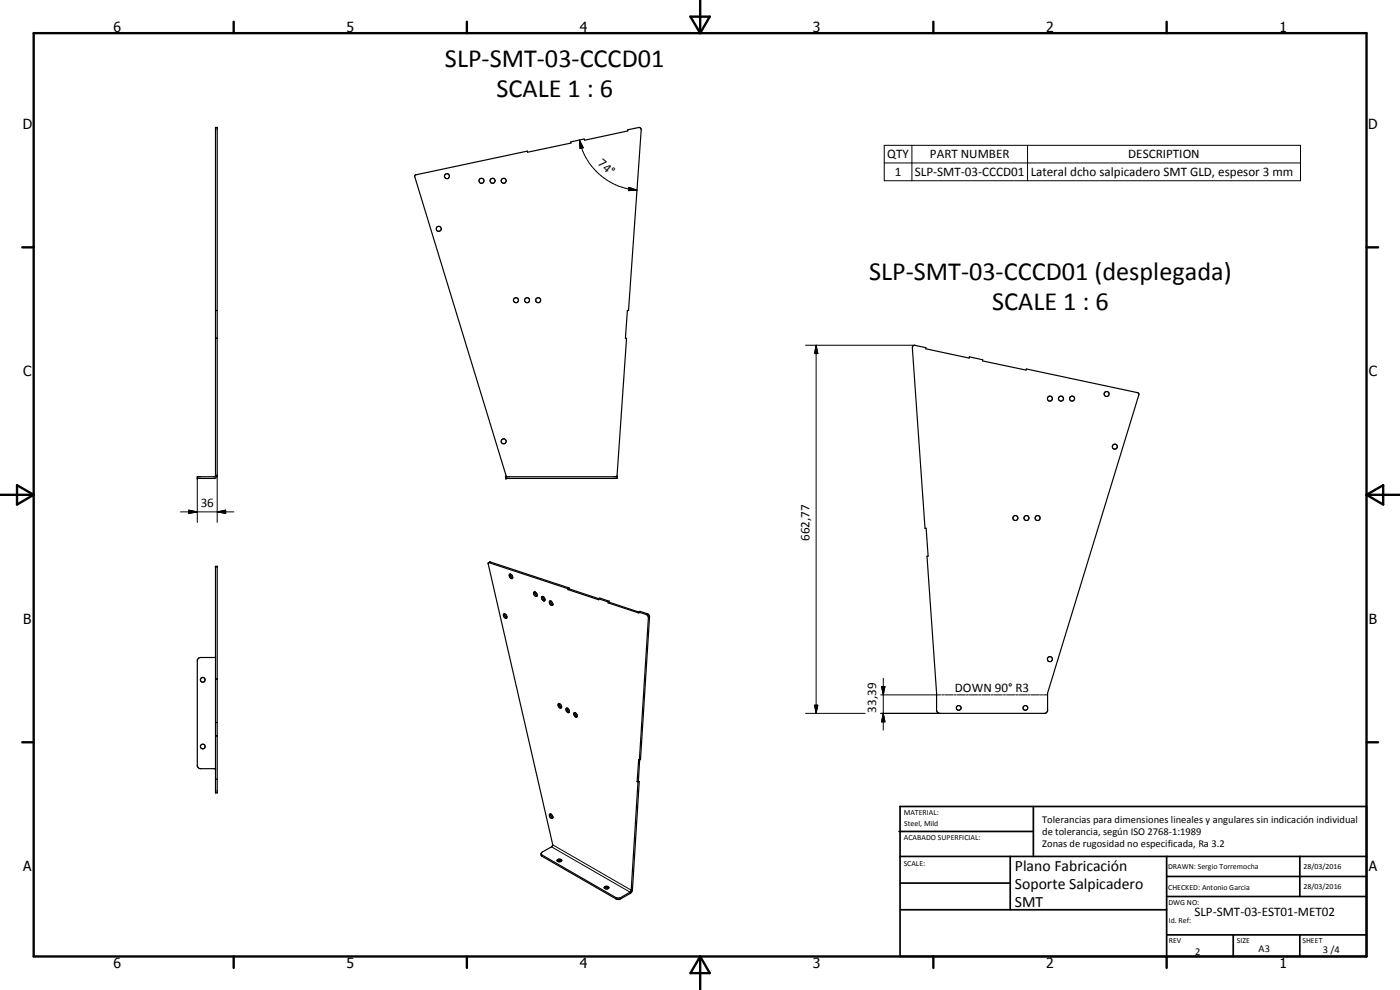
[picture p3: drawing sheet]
<svg xmlns="http://www.w3.org/2000/svg" width="420mm" height="297mm" viewBox="0 0 420 297" stroke-linecap="round" stroke-linejoin="round" font-family="sans-serif">
<g fill="none" stroke="#000" stroke-width=".35">
<path d="M64.7 38.2h.5v104.6l-.8 .8h-5.2v-.6h5.1l.4-.3zM124.7 52.5l33.6-7.2v.4l13.1-2.8-.1-.3 4-.9 .1 .4 13-2.8v-.4l3.4-.7 .6 .4-3.8 54.6-.3-.1-.6 8.4h.3l-2.8 42.1h-33.4v-1l-27.3-89.5zM64.7 93.2h.5M64.7 101.5h.5M274 103.8l.4-.2 3.5 .7-.1 .3 13.1 2.8v-.3l4 .8v.4l13 2.7 .1-.3 33.4 7.1 .4 .3-27.4 89.8v5.4l-.8 .7h-31.8l-.7-.7v-5.4l-2.9-41h.3l-.6-8.4h-.3l-3.8-54.2zM64.7 142.6h.5M151.8 143h33.4M64.7 169.9h.5v68h-.5zM146.6 168.8l-.1 .4 19.4 84.3-.3 .5-2.9 1.7-.3 .4v.6l22.8 13.2 .9-.1 3-1.7 .5-.5 .2-.7M146.6 168.8l.5-.2 23.7 7.8M146.6 168.8l23.8 7.8M152.9 172.3a.73 .73 0 0 1 .8 .4 .73 .73 0 0 1-.2 .9 1.03 1.03 0 0 1-.6-1.3z"/>
<path d="M153.2 172.3l.1 .7 .6 .4M160.2 177.7l.1-.1a.8 .8 0 0 1 .8 .5 .8 .8 0 0 1-.1 .8 .91 .91 0 0 1-.8-1.2zM160.5 177.6l.1 .5 .6 .6M162.6 179.1a.72 .72 0 0 1 .8 .3 .72 .72 0 0 1-.2 .9 1.03 1.03 0 0 1-.6-1.2zM162.9 178.9l.1 .7 .5 .5M170.4 176.6l.1 .3M170.5 176.9l9.2 3.1v-.3M170.8 176.4v.3M170.8 176.4l-.4 .2M170.8 176.7l-.3 .2M170.8 176.7l8.9 2.9M179.7 179.7l.3-.2 2.8 .9"/>
<path d="M179.7 179.7l2.8 .9M64.7 197.3h-4.5l-.6 .2-.4 .5v31.9l.8 .7h4.7M151.2 184.3v-.1a.83 .83 0 0 1 .8 .4 .83 .83 0 0 1-.1 .9 .97 .97 0 0 1-.7-1.2zM151.5 184.2l.1 .7 .5 .4M165.3 180.3l.1 .7 .5 .5M165.3 180.3h-.2a.74 .74 0 0 0-.1 .9 .74 .74 0 0 0 .9 .3M165.3 180.3l.6 .7v.5M182.5 180.6v.3M182.5 180.9l9.3 3-.1-.3 .4-.2 2.3 .8 .5 .8-2.7 42.9-.3 .2M182.8 180.4l.1 .3M182.8 180.4l-.3 .2M182.9 180.7l-.4 .2"/>
<path d="M182.9 180.7l11.2 3.7 .5 .8-2.7 42.9M64.7 216.8h.5M64.7 203.7h.5M64.7 203.8h.5M167.5 211.2a.72 .72 0 0 1 .9 .4 .72 .72 0 0 1-.2 .9 1.14 1.14 0 0 1-.7-1.3zM167.8 211.1l.2 .7 .5 .5M169.9 212.6a.73 .73 0 0 1 .8 .3 .73 .73 0 0 1-.2 .9l-.6-.6zM170.2 212.5l.1 .6 .6 .5M172.3 213.9a.7 .7 0 0 1 .9 .4 .7 .7 0 0 1-.3 .9 1 1 0 0 1-.6-1.3zM172.5 213.8l.3 .9 .4 .3M64.7 233.8h.5M64.7 220.8h.5"/>
<path d="M64.7 220.9h.5M191.2 234.5l.3 .2M191.5 234.7l-2.1 32.4M191.6 234.3l-.4 .2M191.6 234.3l.2 .2M191.8 234.5l-.3 .2M191.8 234.5l-2 32.4M191.9 228.1l-.2-.2-.5 6.6M192 228l-.4 6.3M162.4 256.2l22.5 13.1 .6 .2 .8-.2 2.9-1.7 .2-.5M164.9 244.3h.1a.89 .89 0 0 1 .8 1.2 .89 .89 0 0 1-.9-1.2zM165.3 244.2l.1 .7 .5 .5"/>
<path d="M167.3 258.4l.4-.2 .8 .2M167.3 258a.7 .7 0 0 1 .7-.2 .7 .7 0 0 1 .5 .6 .76 .76 0 0 1-1.3-.3zM181.4 266.1l.9-.2a.45 .45 0 0 1 .4 .6 .45 .45 0 0 1-.7 .2l-.5-.1zM181.4 266.5l.5-.2 .8 .2M189.8 266.9l-.4 .2"/>
<circle cx="134.1" cy="52.9" r=".75"/>
<circle cx="144.5" cy="54.2" r=".75"/>
<circle cx="147.8" cy="54.2" r=".76"/>
<circle cx="151.2" cy="54.2" r=".74"/>
<circle cx="131.6" cy="68.7" r=".76"/>
<circle cx="154.9" cy="90.1" r=".76"/>
<circle cx="158.2" cy="90.1" r=".76"/>
<circle cx="161.5" cy="90.1" r=".75"/>
<circle cx="315.1" cy="119.6" r=".75"/>
<circle cx="318.4" cy="119.6" r=".75"/>
<circle cx="321.7" cy="119.6" r=".76"/>
<circle cx="332.1" cy="118.2" r=".75"/>
<circle cx="151.2" cy="132.4" r=".76"/>
<circle cx="334.6" cy="134" r=".76"/>
<circle cx="304.7" cy="155.4" r=".75"/>
<circle cx="308.1" cy="155.4" r=".74"/>
<circle cx="311.4" cy="155.4" r=".76"/>
<circle cx="315.1" cy="197.8" r=".75"/>
<circle cx="60.9" cy="203.9" r=".72"/>
<circle cx="287.7" cy="212.4" r=".71"/>
<circle cx="307.7" cy="212.4" r=".72"/>
<circle cx="60.8" cy="224" r=".7"/>
</g>
<g fill="#000">
<circle cx="59.2" cy="143.6" r=".18"/>
<circle cx="59.2" cy="143" r=".18"/>
<circle cx="151.8" cy="143" r=".18"/>
<circle cx="151.8" cy="143.6" r=".18"/>
<circle cx="185.2" cy="143" r=".18"/>
<circle cx="64.7" cy="169.9" r=".18"/>
<circle cx="65.2" cy="169.9" r=".18"/>
<circle cx="64.7" cy="197.3" r=".18"/>
<circle cx="64.7" cy="230.6" r=".18"/>
</g>
<g fill="none" stroke="#000" stroke-width=".3">
<path d="M173.9 42l1.1 2.3-.9 .3zM173.9 42a19 19 0 0 0 17.3 15.1M188.8 56.2l2.4 .9-2.6 .1zM265.4 43.6h124.9v10.6h-124.9zM265.4 48.9h124.9M273.7 43.6v10.6M308.4 43.6v10.6M241.8 103.6h32.7M244.9 103.6l.5 2.5h-.9zM244.9 103.6v110.4M54.2 153.6h16M56.7 153.1l2.5 .5-2.5 .5z"/>
<path d="M59.2 143.6v13.2M65.2 153.6l2.5-.5v1zM65.2 142.6v14.2M147.1 168.6l-.3 .2M194.4 184.2l-.4 .2M194.9 185.1l-.3 .2M241.8 214h17.9M244.5 211.6h.9l-.5 2.4zM264.3 208.5h18M264.3 214h17.8M264.6 206h1l-.5 2.5zM265.1 214l.5 2.6h-1z"/>
<path d="M265.1 203.5v15.6M282.6 208.5h.6M283.5 208.5h2.5M286.3 208.5h.6M287.2 208.5h2.5M290 208.5h.6M290.9 208.5h2.5M293.7 208.5h.6M294.7 208.5h2.4M297.4 208.5h.7M298.4 208.5h2.4M301.1 208.5h.6"/>
<path d="M302.1 208.5h2.4M304.8 208.5h.7M305.8 208.5h2.5M308.6 208.5h.5M309.4 208.5h2.5M312.2 208.5h.7M313.2 208.5h1.2M162.7 256.5v.4M165.5 254.1l23.6 13.6v.4M165.9 253.5l23.5 13.6M184.9 269.3v.4M186.3 269.3v.4"/>
</g>
<g fill="none" stroke="#000" stroke-width=".71">
<path d="M10.1 9.9h400v277.1h-400zM70.1 6.5v3.4M140.1 6.5v3.4M207.2 5h5.8l-2.9 4.9zM210.1 0v9.9M280.1 6.5v3.4M350.1 6.5v3.4M6.7 74.2h3.4M410.1 74.2h3.5M.1 148.5h10M5.1 145.6l5 2.9-5 2.9zM410.1 148.5h10"/>
<path d="M410.1 148.5l5-2.9v5.8zM6.7 222.7h3.4M410.1 222.7h3.5M70.1 287v3.4M140.1 287v3.4M210.1 287v10M210.1 287l2.9 5h-5.8zM280.1 287v3.4M350.1 287v3.4"/>
</g>
<g fill="none" stroke="#000" stroke-width=".51">
<path d="M269.8 249.5h40.3M270.1 242h140v45h-140zM270.1 257h140M303.2 257v16M310.1 242v15M350.1 257v30M390.1 257v12M270.1 265h33.1M270.1 273h80M350.1 269h60M350.1 263h60M350.1 280.5h60"/>
<path d="M370.1 280.5v6.5M390.1 280.5v6.5"/>
</g>
<path d="M173.9 42l1.1 2.3-.9 .3zM188.8 56.2l2.4 .9-2.6 .1zM244.9 103.6l.5 2.5h-.9zM56.7 153.1l2.5 .5-2.5 .5zM65.2 153.6l2.5-.5v1zM244.5 211.6h.9l-.5 2.4zM264.6 206h1l-.5 2.5zM265.1 214l.5 2.6h-1z" fill="#000"/>
<g font-size="7.9">
<text x="133.5" y="20">SLP-SMT-03-CCCD01</text>
<text x="149" y="29">SCALE 1 : 6</text>
<text x="260.8" y="83.9">SLP-SMT-03-CCCD01 (desplegada)</text>
<text x="297.8" y="92.9">SCALE 1 : 6</text>
</g>
<g font-size="4.7">
<text x="304.6" y="261.2">Plano Fabricación</text>
<text x="304.6" y="266.6">Soporte Salpicadero</text>
<text x="304.6" y="272">SMT</text>
</g>
<g font-size="4.2">
<text x="34" y="9.6">6</text>
<text x="104" y="9.6">5</text>
<text x="174" y="9.6">4</text>
<text x="244" y="9.6">3</text>
<text x="314" y="9.6">2</text>
<text x="384" y="9.6">1</text>
<text x="6.8" y="38.7">D</text>
<text x="410.6" y="38.7">D</text>
<text x="7" y="112.9">C</text>
<text x="410.8" y="112.9">C</text>
<text x="7" y="187.1">B</text>
<text x="410.8" y="187.1">B</text>
<text x="7" y="261.4">A</text>
<text x="410.8" y="261.4">A</text>
<text x="34" y="290.4">6</text>
<text x="104" y="290.4">5</text>
<text x="174" y="290.4">4</text>
<text x="244" y="290.4">3</text>
<text x="314" y="290.4">2</text>
<text x="384" y="290.4">1</text>
</g>
<g font-size="3.9">
<text x="266.3" y="47.5">QTY</text>
<text x="279.1" y="47.5">PART NUMBER</text>
<text x="338.6" y="47.5">DESCRIPTION</text>
<text x="179.2" y="49.3" transform="rotate(41 179.2 49.3)">74°</text>
<text x="268.6" y="52.9">1</text>
<text x="274.6" y="52.9">SLP-SMT-03-CCCD01</text>
<text x="309.3" y="52.9">Lateral dcho salpicadero SMT GLD, espesor 3 mm</text>
<text x="60.2" y="152">36</text>
<text x="242.9" y="162.3" transform="rotate(-90 242.9 162.3)">662,77</text>
<text x="286.6" y="207.7">DOWN 90° R3</text>
<text x="263" y="213.8" transform="rotate(-90 263 213.8)">33,39</text>
<text x="358.5" y="275">SLP-SMT-03-EST01-MET02</text>
</g>
<g font-size="3.1">
<text x="312.7" y="246.8">Tolerancias para dimensiones lineales y angulares sin indicación individual</text>
<text x="312.7" y="250.4">de tolerancia, según ISO 2768-1:1989</text>
<text x="312.7" y="254">Zonas de rugosidad no especificada, Ra 3.2</text>
<text x="358.7" y="286.5">2</text>
<text x="377.7" y="285.6">A3</text>
<text x="397" y="285.9">3 /4</text>
</g>
<g font-size="2.4">
<text x="271.2" y="244.4">MATERIAL:</text>
<text x="271.3" y="252">ACABADO SUPERFICIAL:</text>
<text x="271.4" y="247.9">Steel, Mild</text>
<text x="271.2" y="259.7">SCALE:</text>
<text x="350.6" y="260.8">DRAWN: Sergio Torremocha</text>
<text x="391.2" y="260.6">28/03/2016</text>
<text x="350.6" y="267">CHECKED: Antonio Garcia</text>
<text x="391.2" y="266.7">28/03/2016</text>
<text x="350.6" y="271.4">DWG NO:</text>
<text x="350.8" y="276.9">Id. Ref:</text>
<text x="350.8" y="282.8">REV</text>
<text x="371.2" y="282.9">SIZE</text>
<text x="390.9" y="282.9">SHEET</text>
</g>
</svg>
